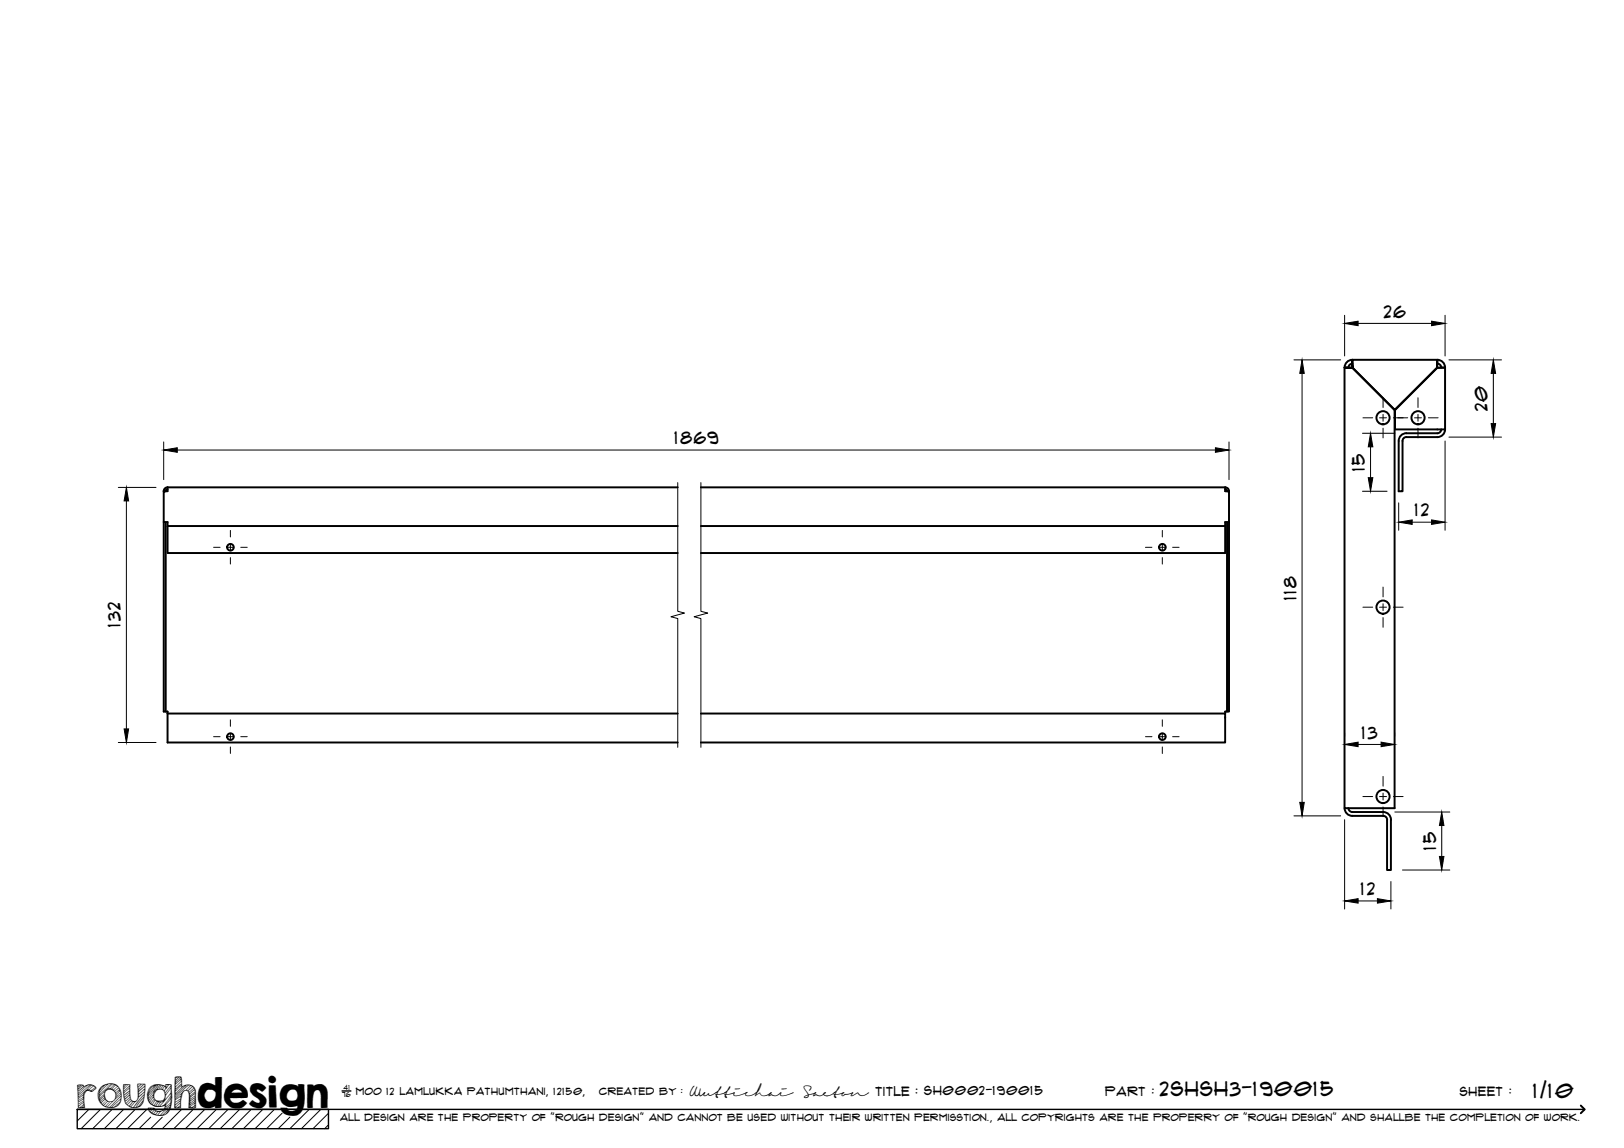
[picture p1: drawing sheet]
<svg xmlns="http://www.w3.org/2000/svg" width="420mm" height="297mm" viewBox="0 0 420 297" stroke-linecap="round" stroke-linejoin="round" font-family="sans-serif">
<!-- layer: Visible -->
<g fill="none" stroke="#000" stroke-width=".51">
<path d="M349.9 95.2l10.9 10.9v103h-12.9v-114l2 .1-2-.1a2 2 0 0 1 2-2v2v-2h22l-.1 2 .1-2a2 2 0 0 1 2 2l-2 .1M349.9 94.1a1.01 1.01 0 0 0-1 1M349.9 95.1l10.9 10.9 11-10.9M371.9 94.1a1.01 1.01 0 0 1 1 1M360.9 106.1l11-10.9 2-.1v16h-13zM372.9 111.1a1.01 1.01 0 0 1-1 1h-8a1.96 1.96 0 0 0-2 2v13h1v-13a1.01 1.01 0 0 1 1-1M373.9 111.1a2 2 0 0 1-2 2h-8M42.4 135.1v49h.5v-49M43.3 126.1v1h-.9v8h.9v1h132M43.3 126.1l-.6 .3-.3 .7M43.3 126.6l-.4 .2v.3h-.5M43.3 136.1v7h132"/>
<path d="M43.3 126.1h132M181.3 126.1h135.7M181.3 136.1h135.7M317 136.1v7h-135.7M317 126.1l.8 .4 .2 .6M317 126.6l.3 .1 .2 .4h.5v8M317 126.1v1h1M317.5 135.1v49h-.5v.5M317.5 127.1h.1M318 135.1h-1v1M318 135.1v49h-.5M42.9 184.1h.4v.5"/>
<path d="M43.3 184.6v7.5h132M43.3 184.6h132M181.3 184.6h135.7v7.5h-135.7M347.9 209.1a2 2 0 0 0 2 2h8a1.01 1.01 0 0 1 1 1M348.9 209.1a1.01 1.01 0 0 0 1 1h8a2 2 0 0 1 2 2M358.9 212.1v13h1v-13"/>
<circle cx="357.8" cy="108.1" r="1.7"/>
<circle cx="366.9" cy="108.1" r="1.7"/>
<circle cx="59.6" cy="141.6" r=".86"/>
<circle cx="300.7" cy="141.6" r=".86"/>
<circle cx="357.8" cy="157.1" r="1.7"/>
<circle cx="59.6" cy="190.6" r=".86"/>
<circle cx="300.7" cy="190.6" r=".86"/>
<circle cx="357.8" cy="206.1" r="1.7"/>
</g>
<!-- layer: TitleBlock -->
<path d="M20 287h65v5h-65zM20 287h390M88.5 282.3h2.3" fill="none" stroke="#000" stroke-width=".36"/>
<path d="M409 286.1l1 .9-1 1" fill="none" stroke="#000" stroke-width=".51"/>
<g fill="none" stroke="#000" stroke-width=".26">
<path d="M23 287l-3 3.1M26 287l-5 5M29 287l-5 5M32 287l-5 5M35 287l-5 5M38 287l-5 5M39 289.1l-3 2.9M42 289.1l-3 2.9M47 287l-5 5M50 287l-5 5M53 287l-5 5M56 287l-5 5"/>
<path d="M59 287l-5 5M62 287l-5 5M65 287l-5 5M68 287l-5 5M71 287l-5 5M73 288l-4 4M75 289.1l-3 2.9M80 287l-5 5M83 287l-5 5M85 288l-4 4M85 291l-1 1"/>
</g>
<!-- layer: Smart Centers -->
<g fill="none" stroke="#000" stroke-width=".26">
<path d="M352.6 108.1h2.5M356.9 108.1h1.8M357.8 102.9v2.5M357.8 107.2v1.8M357.8 110.8v2.5M360.5 108.1h3.7M366 108.1h1.7M366.9 102.9v2.5M366.9 107.2v1.8M366.9 110.8v2.5M369.5 108.1h2.6M59.6 137.3v1.6"/>
<path d="M300.7 137.3v1.6M55.3 141.6h1.6M58.7 141.6h1.8M59.6 140.7v1.8M59.6 144.3v1.7M62.3 141.6h1.7M296.4 141.6h1.6M299.8 141.6h1.8M300.7 140.7v1.8M300.7 144.3v1.7M303.4 141.6h1.7M352.6 157.1h2.5"/>
<path d="M356.9 157.1h1.8M357.8 151.9v2.5M357.8 156.2v1.8M357.8 159.8v2.5M360.5 157.1h2.5M55.3 190.6h1.6M58.7 190.6h1.8M59.6 186.3v1.6M59.6 189.7v1.8M59.6 193.3v1.7M62.3 190.6h1.7M296.4 190.6h1.6"/>
<path d="M299.8 190.6h1.8M300.7 186.3v1.6M300.7 189.7v1.8M300.7 193.3v1.7M303.4 190.6h1.7M352.6 206.1h2.5M356.9 206.1h1.8M357.8 200.9v2.5M357.8 205.2v1.8M357.8 208.8v2.5M360.5 206.1h2.5"/>
</g>
<!-- layer: Break Lines -->
<path d="M175.3 124.9v33.3l1.8 .4-3.5 1 1.7 .4v33.4M181.3 124.9v33.3l1.8 .4-3.5 1 1.7 .4v33.4" fill="none" stroke="#000" stroke-width=".26"/>
<!-- layer: FD_Dimensions -->
<g fill="none" stroke="#000" stroke-width=".26">
<path d="M334.8 93.1h12.1M336.9 96.6v111M347.9 81.6v10.5M351.4 83.7h19M373.9 81.6v10.5M374.9 93.1h13.6M386.4 96.6v13M42.4 114.3v9.8M45.9 116.4h268.6M318 114.3v9.8M352.5 112.1h8.4M354.6 115.6v8"/>
<path d="M373.9 114.1v23.1M374.9 113.1h13.6M30.6 126.1h9.8M32.7 129.6v59M352.5 127.1h6.4M361.9 130.1v7.1M365.4 135.1h5M30.6 192.1h9.8M347.9 189.6v.9M351.4 192.6h5.9M360.8 189.6v.9M334.8 211.1h12.1"/>
<path d="M347.9 212.1v23.1M360.9 210.1h14.2M373 213.6v8M351.4 233.1h5M359.9 228.1v7.1M362.9 225.1h12.2"/>
</g>
<g fill="#000" stroke="#000" stroke-width=".26">
<path d="M336.9 93.1l.5 3.5h-1.1zM347.9 83.7l3.5-.6v1.2zM370.4 83.1l3.5 .6-3.5 .6zM386.4 93.1l.5 3.5h-1.1zM42.4 116.4l3.5-.5v1.1zM314.5 115.9l3.5 .5-3.5 .6zM354.6 112.1l.6 3.5h-1.2zM385.8 109.6h1.1l-.5 3.5zM32.7 126.1l.6 3.5h-1.2zM354 123.6h1.2l-.6 3.5zM361.9 135.1l3.5-.6v1.2zM370.4 134.5l3.5 .6-3.5 .6z"/>
<path d="M32.1 188.6h1.2l-.6 3.5zM347.9 192.6l3.5-.6v1.2zM357.3 192l3.5 .6-3.5 .6zM336.3 207.6h1.1l-.5 3.5zM373 210.1l.6 3.5h-1.2zM347.9 233.1l3.5-.6v1.2zM356.4 232.5l3.5 .6-3.5 .6zM372.4 221.6h1.2l-.6 3.5z"/>
</g>
<text font-size="9.7" x="19.9" y="286.8">roughdesign</text>
<g font-size="5.3">
<text x="300.1" y="283.6">2SHSH3-190015</text>
<text x="396.7" y="284">1/10</text>
</g>
<g font-size="4.6">
<text x="358.1" y="82.2">26</text>
<text x="384.9" y="106.4" transform="rotate(-90 384.9 106.4)">20</text>
<text x="174.5" y="115">1869</text>
<text x="353.1" y="121.8" transform="rotate(-90 353.1 121.8)">15</text>
<text x="366.1" y="133.6">12</text>
<text x="335.4" y="155.2" transform="rotate(-90 335.4 155.2)">118</text>
<text x="31.2" y="162.3" transform="rotate(-90 31.2 162.3)">132</text>
<text x="352.3" y="191.1">13</text>
<text x="371.6" y="219.8" transform="rotate(-90 371.6 219.8)">15</text>
<text x="352.1" y="231.6">12</text>
</g>
<g font-size="3.4">
<text x="178.3" y="283.5">Wuttichai</text>
<text x="208.1" y="283.5">Saeton title : SH0002-190015</text>
</g>
<g font-size="3.3">
<text x="286" y="283.5">Part :</text>
<text x="377.7" y="283.5">sheet :</text>
</g>
<g font-size="2.7">
<text x="92.1" y="283.3">moo 12 Lamlukka pathumthani, 12150,</text>
<text x="155" y="283.3">created by :</text>
</g>
<text font-size="2.6" x="88" y="290.1">all design are the property of &quot;rough design&quot; and cannot be used without their written permisstion., all copyrights are the properry of &quot;rough design&quot; and shallbe the completion of work.</text>
<g font-size="1.9">
<text x="88.5" y="283.9">76</text>
<text x="88.9" y="282.1">41</text>
</g>
</svg>
